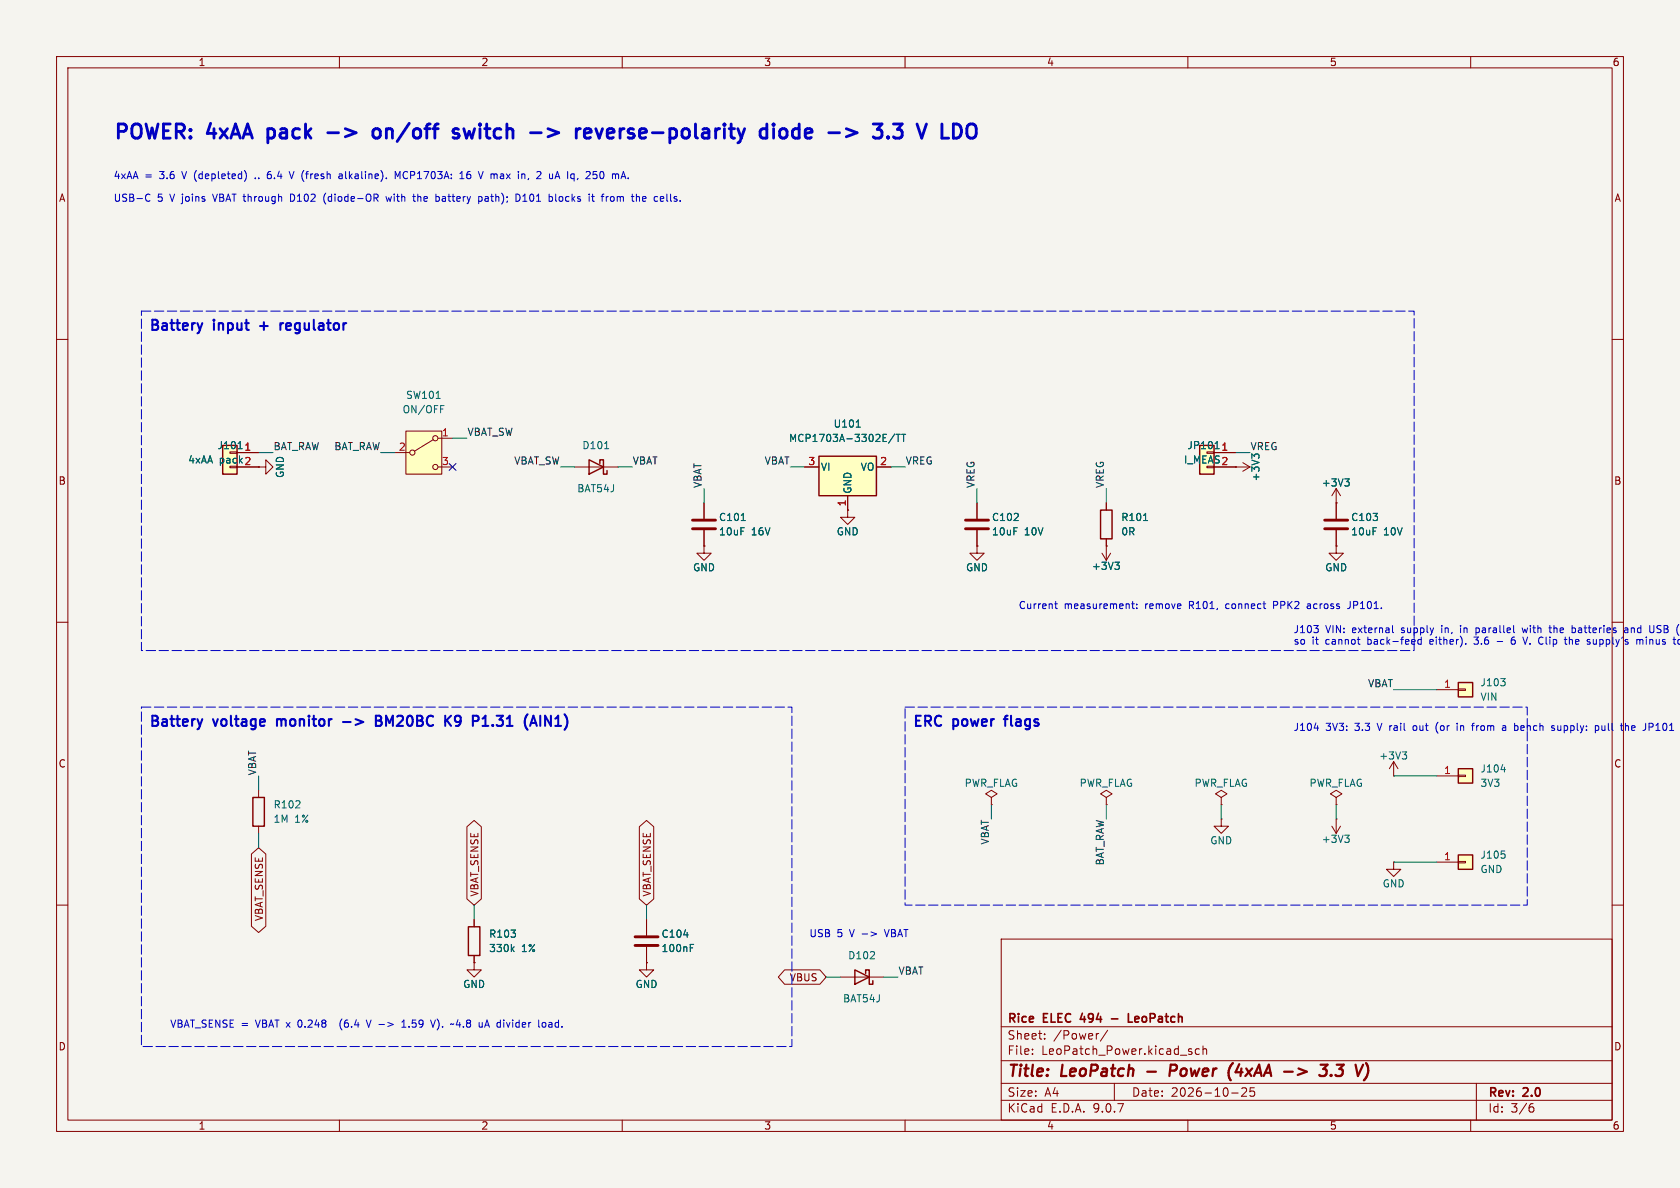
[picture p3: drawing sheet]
(kicad_sch
 (version 20250114)
 (generator "eeschema")
 (generator_version "9.0")
 (paper "A4")
 (title_block
  (title "LeoPatch - Power (4xAA -> 3.3 V)")
  (date "2026-10-25")
  (rev "2.0")
  (company "Rice ELEC 494 - LeoPatch"))
 (lib_symbols
  (symbol "Connector_Generic:Conn_01x02"
   (pin_names
    (offset 1.016) (hide yes)) (exclude_from_sim no) (in_bom yes) (on_board yes)
   (property "Reference" "J" (at 0 2.54 0) (effects (font (size 1.27 1.27))))
   (property "Value" "Conn_01x02" (at 0 -5.08 0) (effects (font (size 1.27 1.27))))
   (property "Footprint" "" (at 0 0 0) (effects (font (size 1.27 1.27)) (hide yes)))
   (property "Datasheet" "~" (at 0 0 0) (effects (font (size 1.27 1.27)) (hide yes)))
   (property "Description" "Generic connector, single row, 01x02, script generated (kicad-library-utils/schlib/autogen/connector/)" (at 0 0 0) (effects (font (size 1.27 1.27)) (hide yes)))
   (symbol "Conn_01x02_1_1"
    (rectangle (start -1.27 1.27) (end 1.27 -3.81) (stroke (width 0.254) (type default)) (fill (type background)))
    (rectangle (start -1.27 0.127) (end 0 -0.127) (stroke (width 0.1524) (type default)) (fill (type none)))
    (rectangle (start -1.27 -2.413) (end 0 -2.667) (stroke (width 0.1524) (type default)) (fill (type none)))
    (pin passive line (at -5.08 0 0) (length 3.81) (name "Pin_1" (effects (font (size 1.27 1.27)))) (number "1" (effects (font (size 1.27 1.27)))))
    (pin passive line (at -5.08 -2.54 0) (length 3.81) (name "Pin_2" (effects (font (size 1.27 1.27)))) (number "2" (effects (font (size 1.27 1.27))))))
   (embedded_fonts no))
  (symbol "power:GND"
   (power)
   (pin_numbers (hide yes))
   (pin_names
    (offset 0) (hide yes)) (exclude_from_sim no) (in_bom yes) (on_board yes)
   (property "Reference" "#PWR" (at 0 -6.35 0) (effects (font (size 1.27 1.27)) (hide yes)))
   (property "Value" "GND" (at 0 -3.81 0) (effects (font (size 1.27 1.27))))
   (property "Footprint" "" (at 0 0 0) (effects (font (size 1.27 1.27)) (hide yes)))
   (property "Datasheet" "" (at 0 0 0) (effects (font (size 1.27 1.27)) (hide yes)))
   (property "Description" "Power symbol creates a global label with name \"GND\" , ground" (at 0 0 0) (effects (font (size 1.27 1.27)) (hide yes)))
   (symbol "GND_0_1"
    (polyline (pts (xy 0 0) (xy 0 -1.27) (xy 1.27 -1.27) (xy 0 -2.54) (xy -1.27 -1.27) (xy 0 -1.27)) (stroke (width 0) (type default)) (fill (type none))))
   (symbol "GND_1_1"
    (pin power_in line (at 0 0 270) (length 0) (name "~" (effects (font (size 1.27 1.27)))) (number "1" (effects (font (size 1.27 1.27))))))
   (embedded_fonts no))
  (symbol "Switch:SW_SPDT"
   (pin_names
    (offset 0) (hide yes)) (exclude_from_sim no) (in_bom yes) (on_board yes)
   (property "Reference" "SW" (at 0 5.08 0) (effects (font (size 1.27 1.27))))
   (property "Value" "SW_SPDT" (at 0 -5.08 0) (effects (font (size 1.27 1.27))))
   (property "Footprint" "" (at 0 0 0) (effects (font (size 1.27 1.27)) (hide yes)))
   (property "Datasheet" "~" (at 0 -7.62 0) (effects (font (size 1.27 1.27)) (hide yes)))
   (property "Description" "Switch, single pole double throw" (at 0 0 0) (effects (font (size 1.27 1.27)) (hide yes)))
   (symbol "SW_SPDT_0_1"
    (circle (center -2.032 0) (radius 0.4572) (stroke (width 0) (type default)) (fill (type none)))
    (polyline (pts (xy -1.651 0.254) (xy 1.651 2.286)) (stroke (width 0) (type default)) (fill (type none)))
    (circle (center 2.032 2.54) (radius 0.4572) (stroke (width 0) (type default)) (fill (type none)))
    (circle (center 2.032 -2.54) (radius 0.4572) (stroke (width 0) (type default)) (fill (type none))))
   (symbol "SW_SPDT_1_1"
    (rectangle (start -3.175 3.81) (end 3.175 -3.81) (stroke (width 0) (type default)) (fill (type background)))
    (pin passive line (at -5.08 0 0) (length 2.54) (name "B" (effects (font (size 1.27 1.27)))) (number "2" (effects (font (size 1.27 1.27)))))
    (pin passive line (at 5.08 2.54 180) (length 2.54) (name "A" (effects (font (size 1.27 1.27)))) (number "1" (effects (font (size 1.27 1.27)))))
    (pin passive line (at 5.08 -2.54 180) (length 2.54) (name "C" (effects (font (size 1.27 1.27)))) (number "3" (effects (font (size 1.27 1.27))))))
   (embedded_fonts no))
  (symbol "Device:D_Schottky"
   (pin_numbers (hide yes))
   (pin_names
    (offset 1.016) (hide yes)) (exclude_from_sim no) (in_bom yes) (on_board yes)
   (property "Reference" "D" (at 0 2.54 0) (effects (font (size 1.27 1.27))))
   (property "Value" "D_Schottky" (at 0 -2.54 0) (effects (font (size 1.27 1.27))))
   (property "Footprint" "" (at 0 0 0) (effects (font (size 1.27 1.27)) (hide yes)))
   (property "Datasheet" "~" (at 0 0 0) (effects (font (size 1.27 1.27)) (hide yes)))
   (property "Description" "Schottky diode" (at 0 0 0) (effects (font (size 1.27 1.27)) (hide yes)))
   (symbol "D_Schottky_0_1"
    (polyline (pts (xy -1.905 0.635) (xy -1.905 1.27) (xy -1.27 1.27) (xy -1.27 -1.27) (xy -0.635 -1.27) (xy -0.635 -0.635)) (stroke (width 0.254) (type default)) (fill (type none)))
    (polyline (pts (xy 1.27 1.27) (xy 1.27 -1.27) (xy -1.27 0) (xy 1.27 1.27)) (stroke (width 0.254) (type default)) (fill (type none)))
    (polyline (pts (xy 1.27 0) (xy -1.27 0)) (stroke (width 0) (type default)) (fill (type none))))
   (symbol "D_Schottky_1_1"
    (pin passive line (at -3.81 0 0) (length 2.54) (name "K" (effects (font (size 1.27 1.27)))) (number "1" (effects (font (size 1.27 1.27)))))
    (pin passive line (at 3.81 0 180) (length 2.54) (name "A" (effects (font (size 1.27 1.27)))) (number "2" (effects (font (size 1.27 1.27))))))
   (embedded_fonts no))
  (symbol "Device:C"
   (pin_numbers (hide yes))
   (pin_names
    (offset 0.254)) (exclude_from_sim no) (in_bom yes) (on_board yes)
   (property "Reference" "C" (at 0.635 2.54 0) (effects (font (size 1.27 1.27)) (justify left)))
   (property "Value" "C" (at 0.635 -2.54 0) (effects (font (size 1.27 1.27)) (justify left)))
   (property "Footprint" "" (at 0.9652 -3.81 0) (effects (font (size 1.27 1.27)) (hide yes)))
   (property "Datasheet" "~" (at 0 0 0) (effects (font (size 1.27 1.27)) (hide yes)))
   (property "Description" "Unpolarized capacitor" (at 0 0 0) (effects (font (size 1.27 1.27)) (hide yes)))
   (symbol "C_0_1"
    (polyline (pts (xy -2.032 0.762) (xy 2.032 0.762)) (stroke (width 0.508) (type default)) (fill (type none)))
    (polyline (pts (xy -2.032 -0.762) (xy 2.032 -0.762)) (stroke (width 0.508) (type default)) (fill (type none))))
   (symbol "C_1_1"
    (pin passive line (at 0 3.81 270) (length 2.794) (name "~" (effects (font (size 1.27 1.27)))) (number "1" (effects (font (size 1.27 1.27)))))
    (pin passive line (at 0 -3.81 90) (length 2.794) (name "~" (effects (font (size 1.27 1.27)))) (number "2" (effects (font (size 1.27 1.27))))))
   (embedded_fonts no))
  (symbol "Regulator_Linear:MCP1703Ax-330xxTT"
   (pin_names
    (offset 0.254)) (exclude_from_sim no) (in_bom yes) (on_board yes)
   (property "Reference" "U" (at -3.81 3.175 0) (effects (font (size 1.27 1.27))))
   (property "Value" "MCP1703Ax-330xxTT" (at 0 3.175 0) (effects (font (size 1.27 1.27)) (justify left)))
   (property "Footprint" "Package_TO_SOT_SMD:SOT-23" (at 0 5.08 0) (effects (font (size 1.27 1.27)) (hide yes)))
   (property "Datasheet" "http://ww1.microchip.com/downloads/en/DeviceDoc/20005122B.pdf" (at 0 -1.27 0) (effects (font (size 1.27 1.27)) (hide yes)))
   (property "Description" "Low Quiescent Current LDO Regulator, 3.3V, 250mA, Vin<=16V, SOT-23" (at 0 0 0) (effects (font (size 1.27 1.27)) (hide yes)))
   (symbol "MCP1703Ax-330xxTT_0_1"
    (rectangle (start -5.08 -5.08) (end 5.08 1.905) (stroke (width 0.254) (type default)) (fill (type background))))
   (symbol "MCP1703Ax-330xxTT_1_1"
    (pin power_in line (at -7.62 0 0) (length 2.54) (name "VI" (effects (font (size 1.27 1.27)))) (number "3" (effects (font (size 1.27 1.27)))))
    (pin power_in line (at 0 -7.62 90) (length 2.54) (name "GND" (effects (font (size 1.27 1.27)))) (number "1" (effects (font (size 1.27 1.27)))))
    (pin power_out line (at 7.62 0 180) (length 2.54) (name "VO" (effects (font (size 1.27 1.27)))) (number "2" (effects (font (size 1.27 1.27))))))
   (embedded_fonts no))
  (symbol "Device:R"
   (pin_numbers (hide yes))
   (pin_names
    (offset 0)) (exclude_from_sim no) (in_bom yes) (on_board yes)
   (property "Reference" "R" (at 2.032 0 90) (effects (font (size 1.27 1.27))))
   (property "Value" "R" (at 0 0 90) (effects (font (size 1.27 1.27))))
   (property "Footprint" "" (at -1.778 0 90) (effects (font (size 1.27 1.27)) (hide yes)))
   (property "Datasheet" "~" (at 0 0 0) (effects (font (size 1.27 1.27)) (hide yes)))
   (property "Description" "Resistor" (at 0 0 0) (effects (font (size 1.27 1.27)) (hide yes)))
   (symbol "R_0_1"
    (rectangle (start -1.016 -2.54) (end 1.016 2.54) (stroke (width 0.254) (type default)) (fill (type none))))
   (symbol "R_1_1"
    (pin passive line (at 0 3.81 270) (length 1.27) (name "~" (effects (font (size 1.27 1.27)))) (number "1" (effects (font (size 1.27 1.27)))))
    (pin passive line (at 0 -3.81 90) (length 1.27) (name "~" (effects (font (size 1.27 1.27)))) (number "2" (effects (font (size 1.27 1.27))))))
   (embedded_fonts no))
  (symbol "power:+3V3"
   (power)
   (pin_numbers (hide yes))
   (pin_names
    (offset 0) (hide yes)) (exclude_from_sim no) (in_bom yes) (on_board yes)
   (property "Reference" "#PWR" (at 0 -3.81 0) (effects (font (size 1.27 1.27)) (hide yes)))
   (property "Value" "+3V3" (at 0 3.556 0) (effects (font (size 1.27 1.27))))
   (property "Footprint" "" (at 0 0 0) (effects (font (size 1.27 1.27)) (hide yes)))
   (property "Datasheet" "" (at 0 0 0) (effects (font (size 1.27 1.27)) (hide yes)))
   (property "Description" "Power symbol creates a global label with name \"+3V3\"" (at 0 0 0) (effects (font (size 1.27 1.27)) (hide yes)))
   (symbol "+3V3_0_1"
    (polyline (pts (xy -0.762 1.27) (xy 0 2.54)) (stroke (width 0) (type default)) (fill (type none)))
    (polyline (pts (xy 0 2.54) (xy 0.762 1.27)) (stroke (width 0) (type default)) (fill (type none)))
    (polyline (pts (xy 0 0) (xy 0 2.54)) (stroke (width 0) (type default)) (fill (type none))))
   (symbol "+3V3_1_1"
    (pin power_in line (at 0 0 90) (length 0) (name "~" (effects (font (size 1.27 1.27)))) (number "1" (effects (font (size 1.27 1.27))))))
   (embedded_fonts no))
  (symbol "power:PWR_FLAG"
   (power)
   (pin_numbers (hide yes))
   (pin_names
    (offset 0) (hide yes)) (exclude_from_sim no) (in_bom yes) (on_board yes)
   (property "Reference" "#FLG" (at 0 1.905 0) (effects (font (size 1.27 1.27)) (hide yes)))
   (property "Value" "PWR_FLAG" (at 0 3.81 0) (effects (font (size 1.27 1.27))))
   (property "Footprint" "" (at 0 0 0) (effects (font (size 1.27 1.27)) (hide yes)))
   (property "Datasheet" "~" (at 0 0 0) (effects (font (size 1.27 1.27)) (hide yes)))
   (property "Description" "Special symbol for telling ERC where power comes from" (at 0 0 0) (effects (font (size 1.27 1.27)) (hide yes)))
   (symbol "PWR_FLAG_0_0"
    (pin power_out line (at 0 0 90) (length 0) (name "~" (effects (font (size 1.27 1.27)))) (number "1" (effects (font (size 1.27 1.27))))))
   (symbol "PWR_FLAG_0_1"
    (polyline (pts (xy 0 0) (xy 0 1.27) (xy -1.016 1.905) (xy 0 2.54) (xy 1.016 1.905) (xy 0 1.27)) (stroke (width 0) (type default)) (fill (type none))))
   (embedded_fonts no))
  (symbol "Connector_Generic:Conn_01x01"
  (pin_names
   (offset 1.016) (hide yes))
  (exclude_from_sim no)
  (in_bom yes)
  (on_board yes)
  (property "Reference" "J" (at 0 2.54 0) (effects (font (size 1.27 1.27))))
  (property "Value" "Conn_01x01" (at 0 -2.54 0) (effects (font (size 1.27 1.27))))
  (property "Footprint" "" (at 0 0 0) (effects (font (size 1.27 1.27)) (hide yes)))
  (property "Datasheet" "~" (at 0 0 0) (effects (font (size 1.27 1.27)) (hide yes)))
  (property "Description" "Generic connector, single row, 01x01, script generated (kicad-library-utils/schlib/autogen/connector/)" (at 0 0 0) (effects (font (size 1.27 1.27)) (hide yes)))
  (symbol "Conn_01x01_1_1"
   (rectangle (start -1.27 1.27) (end 1.27 -1.27) (stroke (width 0.254) (type default)) (fill (type background)))
   (rectangle (start -1.27 0.127) (end 0 -0.127) (stroke (width 0.1524) (type default)) (fill (type none)))
   (pin passive line (at -5.08 0 0) (length 3.81) (name "Pin_1" (effects (font (size 1.27 1.27)))) (number "1" (effects (font (size 1.27 1.27))))))
  (embedded_fonts no)))
 (text "POWER: 4xAA pack -> on/off switch -> reverse-polarity diode -> 3.3 V LDO"
  (exclude_from_sim no)
  (at 20 25 0)
  (effects (font (size 2.5 2.5)
    (bold yes)) (justify left bottom)))
 (text "4xAA = 3.6 V (depleted) .. 6.4 V (fresh alkaline). MCP1703A: 16 V max in, 2 uA Iq, 250 mA."
  (exclude_from_sim no)
  (at 20 32 0)
  (effects (font (size 1.27 1.27)) (justify left bottom)))
 (rectangle
  (start 25 55)
  (end 250 115)
  (stroke (width 0) (type dash))
  (fill (type none)))
 (text "Battery input + regulator"
  (exclude_from_sim no)
  (at 26.27 58.81 0)
  (effects (font (size 1.8 1.8)
    (bold yes)) (justify left bottom)))
 (symbol
  (lib_id "Connector_Generic:Conn_01x02")
  (at 40.64 80.01 0)
  (mirror y)
  (unit 1)
  (exclude_from_sim no)
  (in_bom yes)
  (on_board yes)
  (dnp no)
  (fields_autoplaced yes)
  (property "Reference" "J101" (at 43.18 78.74 0) (effects (font (size 1.27 1.27)) (justify left)))
  (property "Value" "4xAA pack" (at 43.18 81.28 0) (effects (font (size 1.27 1.27)) (justify left)))
  (property "Footprint" "Connector_JST:JST_PH_B2B-PH-K_1x02_P2.00mm_Vertical" (at 40.64 80.01 0) (effects (font (size 1.27 1.27)) (hide yes)))
  (property "Datasheet" "~" (at 40.64 80.01 0) (effects (font (size 1.27 1.27)) (hide yes)))
  (property "Description" "Generic connector, single row, 01x02, script generated (kicad-library-utils/schlib/autogen/connector/)" (at 40.64 80.01 0) (effects (font (size 1.27 1.27)) (hide yes)))
  (property "MPN" "JST B2B-PH-K-S (mates with PHR-2 on battery holder leads)" (at 40.64 80.01 0) (effects (font (size 1.27 1.27)) (hide yes)))
  (pin "1")
  (pin "2"))
 (wire
  (pts (xy 45.72 80.01) (xy 48.26 80.01))
  (stroke (width 0) (type default)))
 (label "BAT_RAW"
  (at 48.26 80.01 0)
  (effects (font (size 1.27 1.27)) (justify left bottom)))
 (symbol
  (lib_id "power:GND")
  (at 45.72 82.55 90)
  (unit 1)
  (exclude_from_sim no)
  (in_bom no)
  (on_board no)
  (dnp no)
  (fields_autoplaced yes)
  (property "Reference" "#PWR101" (at 45.72 74.93 0) (effects (font (size 1.27 1.27)) (hide yes)))
  (property "Value" "GND" (at 49.53 82.55 0) (effects (font (size 1.27 1.27))))
  (property "Footprint" "" (at 45.72 82.55 0) (effects (font (size 1.27 1.27)) (hide yes)))
  (property "Datasheet" "" (at 45.72 82.55 0) (effects (font (size 1.27 1.27)) (hide yes)))
  (property "Description" "Power symbol creates a global label with name \"GND\" , ground" (at 45.72 82.55 0) (effects (font (size 1.27 1.27)) (hide yes)))
  (pin "1"))
 (symbol
  (lib_id "Switch:SW_SPDT")
  (at 74.93 80.01 0)
  (unit 1)
  (exclude_from_sim no)
  (in_bom yes)
  (on_board yes)
  (dnp no)
  (fields_autoplaced yes)
  (property "Reference" "SW101" (at 74.93 69.85 0) (effects (font (size 1.27 1.27))))
  (property "Value" "ON/OFF" (at 74.93 72.39 0) (effects (font (size 1.27 1.27))))
  (property "Footprint" "Button_Switch_SMD:SW_SPDT_PCM12" (at 74.93 80.01 0) (effects (font (size 1.27 1.27)) (hide yes)))
  (property "Datasheet" "~" (at 74.93 80.01 0) (effects (font (size 1.27 1.27)) (hide yes)))
  (property "Description" "Switch, single pole double throw" (at 74.93 80.01 0) (effects (font (size 1.27 1.27)) (hide yes)))
  (property "MPN" "C&K PCM12SMTR" (at 74.93 80.01 0) (effects (font (size 1.27 1.27)) (hide yes)))
  (pin "2")
  (pin "1")
  (pin "3"))
 (wire
  (pts (xy 69.85 80.01) (xy 67.31 80.01))
  (stroke (width 0) (type default)))
 (label "BAT_RAW"
  (at 67.31 80.01 180)
  (effects (font (size 1.27 1.27)) (justify right bottom)))
 (wire
  (pts (xy 80.01 77.47) (xy 82.55 77.47))
  (stroke (width 0) (type default)))
 (label "VBAT_SW"
  (at 82.55 77.47 0)
  (effects (font (size 1.27 1.27)) (justify left bottom)))
 (no_connect
  (at 80.01 82.55))
 (symbol
  (lib_id "Device:D_Schottky")
  (at 105.41 82.55 180)
  (unit 1)
  (exclude_from_sim no)
  (in_bom yes)
  (on_board yes)
  (dnp no)
  (fields_autoplaced yes)
  (property "Reference" "D101" (at 105.41 78.74 0) (effects (font (size 1.27 1.27))))
  (property "Value" "BAT54J" (at 105.41 86.36 0) (effects (font (size 1.27 1.27))))
  (property "Footprint" "Diode_SMD:D_SOD-323" (at 105.41 82.55 0) (effects (font (size 1.27 1.27)) (hide yes)))
  (property "Datasheet" "~" (at 105.41 82.55 0) (effects (font (size 1.27 1.27)) (hide yes)))
  (property "Description" "Schottky diode" (at 105.41 82.55 0) (effects (font (size 1.27 1.27)) (hide yes)))
  (property "MPN" "Nexperia BAT54J (reverse-polarity protection)" (at 105.41 82.55 0) (effects (font (size 1.27 1.27)) (hide yes)))
  (pin "1")
  (pin "2"))
 (wire
  (pts (xy 109.22 82.55) (xy 111.76 82.55))
  (stroke (width 0) (type default)))
 (label "VBAT"
  (at 111.76 82.55 0)
  (effects (font (size 1.27 1.27)) (justify left bottom)))
 (wire
  (pts (xy 101.6 82.55) (xy 99.06 82.55))
  (stroke (width 0) (type default)))
 (label "VBAT_SW"
  (at 99.06 82.55 180)
  (effects (font (size 1.27 1.27)) (justify right bottom)))
 (symbol
  (lib_id "Device:C")
  (at 124.46 92.71 0)
  (unit 1)
  (exclude_from_sim no)
  (in_bom yes)
  (on_board yes)
  (dnp no)
  (fields_autoplaced yes)
  (property "Reference" "C101" (at 127 91.44 0) (effects (font (size 1.27 1.27)) (justify left)))
  (property "Value" "10uF 16V" (at 127 93.98 0) (effects (font (size 1.27 1.27)) (justify left)))
  (property "Footprint" "Capacitor_SMD:C_0805_2012Metric" (at 124.46 92.71 0) (effects (font (size 1.27 1.27)) (hide yes)))
  (property "Datasheet" "~" (at 124.46 92.71 0) (effects (font (size 1.27 1.27)) (hide yes)))
  (property "Description" "Unpolarized capacitor" (at 124.46 92.71 0) (effects (font (size 1.27 1.27)) (hide yes)))
  (pin "1")
  (pin "2"))
 (wire
  (pts (xy 124.46 88.9) (xy 124.46 86.36))
  (stroke (width 0) (type default)))
 (label "VBAT"
  (at 124.46 86.36 90)
  (effects (font (size 1.27 1.27)) (justify left bottom)))
 (symbol
  (lib_id "power:GND")
  (at 124.46 96.52 0)
  (unit 1)
  (exclude_from_sim no)
  (in_bom no)
  (on_board no)
  (dnp no)
  (fields_autoplaced yes)
  (property "Reference" "#PWR102" (at 124.46 88.9 0) (effects (font (size 1.27 1.27)) (hide yes)))
  (property "Value" "GND" (at 124.46 100.33 0) (effects (font (size 1.27 1.27))))
  (property "Footprint" "" (at 124.46 96.52 0) (effects (font (size 1.27 1.27)) (hide yes)))
  (property "Datasheet" "" (at 124.46 96.52 0) (effects (font (size 1.27 1.27)) (hide yes)))
  (property "Description" "Power symbol creates a global label with name \"GND\" , ground" (at 124.46 96.52 0) (effects (font (size 1.27 1.27)) (hide yes)))
  (pin "1"))
 (symbol
  (lib_id "Regulator_Linear:MCP1703Ax-330xxTT")
  (at 149.86 82.55 0)
  (unit 1)
  (exclude_from_sim no)
  (in_bom yes)
  (on_board yes)
  (dnp no)
  (fields_autoplaced yes)
  (property "Reference" "U101" (at 149.86 74.93 0) (effects (font (size 1.27 1.27))))
  (property "Value" "MCP1703A-3302E/TT" (at 149.86 77.47 0) (effects (font (size 1.27 1.27))))
  (property "Footprint" "Package_TO_SOT_SMD:SOT-23" (at 149.86 82.55 0) (effects (font (size 1.27 1.27)) (hide yes)))
  (property "Datasheet" "http://ww1.microchip.com/downloads/en/DeviceDoc/20005122B.pdf" (at 149.86 82.55 0) (effects (font (size 1.27 1.27)) (hide yes)))
  (property "Description" "Low Quiescent Current LDO Regulator, 3.3V, 250mA, Vin<=16V, SOT-23" (at 149.86 82.55 0) (effects (font (size 1.27 1.27)) (hide yes)))
  (pin "3")
  (pin "1")
  (pin "2"))
 (wire
  (pts (xy 142.24 82.55) (xy 139.7 82.55))
  (stroke (width 0) (type default)))
 (label "VBAT"
  (at 139.7 82.55 180)
  (effects (font (size 1.27 1.27)) (justify right bottom)))
 (symbol
  (lib_id "power:GND")
  (at 149.86 90.17 0)
  (unit 1)
  (exclude_from_sim no)
  (in_bom no)
  (on_board no)
  (dnp no)
  (fields_autoplaced yes)
  (property "Reference" "#PWR103" (at 149.86 82.55 0) (effects (font (size 1.27 1.27)) (hide yes)))
  (property "Value" "GND" (at 149.86 93.98 0) (effects (font (size 1.27 1.27))))
  (property "Footprint" "" (at 149.86 90.17 0) (effects (font (size 1.27 1.27)) (hide yes)))
  (property "Datasheet" "" (at 149.86 90.17 0) (effects (font (size 1.27 1.27)) (hide yes)))
  (property "Description" "Power symbol creates a global label with name \"GND\" , ground" (at 149.86 90.17 0) (effects (font (size 1.27 1.27)) (hide yes)))
  (pin "1"))
 (wire
  (pts (xy 157.48 82.55) (xy 160.02 82.55))
  (stroke (width 0) (type default)))
 (label "VREG"
  (at 160.02 82.55 0)
  (effects (font (size 1.27 1.27)) (justify left bottom)))
 (symbol
  (lib_id "Device:C")
  (at 172.72 92.71 0)
  (unit 1)
  (exclude_from_sim no)
  (in_bom yes)
  (on_board yes)
  (dnp no)
  (fields_autoplaced yes)
  (property "Reference" "C102" (at 175.26 91.44 0) (effects (font (size 1.27 1.27)) (justify left)))
  (property "Value" "10uF 10V" (at 175.26 93.98 0) (effects (font (size 1.27 1.27)) (justify left)))
  (property "Footprint" "Capacitor_SMD:C_0805_2012Metric" (at 172.72 92.71 0) (effects (font (size 1.27 1.27)) (hide yes)))
  (property "Datasheet" "~" (at 172.72 92.71 0) (effects (font (size 1.27 1.27)) (hide yes)))
  (property "Description" "Unpolarized capacitor" (at 172.72 92.71 0) (effects (font (size 1.27 1.27)) (hide yes)))
  (pin "1")
  (pin "2"))
 (wire
  (pts (xy 172.72 88.9) (xy 172.72 86.36))
  (stroke (width 0) (type default)))
 (label "VREG"
  (at 172.72 86.36 90)
  (effects (font (size 1.27 1.27)) (justify left bottom)))
 (symbol
  (lib_id "power:GND")
  (at 172.72 96.52 0)
  (unit 1)
  (exclude_from_sim no)
  (in_bom no)
  (on_board no)
  (dnp no)
  (fields_autoplaced yes)
  (property "Reference" "#PWR104" (at 172.72 88.9 0) (effects (font (size 1.27 1.27)) (hide yes)))
  (property "Value" "GND" (at 172.72 100.33 0) (effects (font (size 1.27 1.27))))
  (property "Footprint" "" (at 172.72 96.52 0) (effects (font (size 1.27 1.27)) (hide yes)))
  (property "Datasheet" "" (at 172.72 96.52 0) (effects (font (size 1.27 1.27)) (hide yes)))
  (property "Description" "Power symbol creates a global label with name \"GND\" , ground" (at 172.72 96.52 0) (effects (font (size 1.27 1.27)) (hide yes)))
  (pin "1"))
 (symbol
  (lib_id "Device:R")
  (at 195.58 92.71 0)
  (unit 1)
  (exclude_from_sim no)
  (in_bom yes)
  (on_board yes)
  (dnp no)
  (fields_autoplaced yes)
  (property "Reference" "R101" (at 198.12 91.44 0) (effects (font (size 1.27 1.27)) (justify left)))
  (property "Value" "0R" (at 198.12 93.98 0) (effects (font (size 1.27 1.27)) (justify left)))
  (property "Footprint" "Resistor_SMD:R_0603_1608Metric" (at 195.58 92.71 0) (effects (font (size 1.27 1.27)) (hide yes)))
  (property "Datasheet" "~" (at 195.58 92.71 0) (effects (font (size 1.27 1.27)) (hide yes)))
  (property "Description" "Resistor" (at 195.58 92.71 0) (effects (font (size 1.27 1.27)) (hide yes)))
  (property "Note" "Remove to measure current through JP101 (Nordic PPK2 in ammeter mode)" (at 195.58 92.71 0) (effects (font (size 1.27 1.27)) (hide yes)))
  (pin "1")
  (pin "2"))
 (wire
  (pts (xy 195.58 88.9) (xy 195.58 86.36))
  (stroke (width 0) (type default)))
 (label "VREG"
  (at 195.58 86.36 90)
  (effects (font (size 1.27 1.27)) (justify left bottom)))
 (symbol
  (lib_id "power:+3V3")
  (at 195.58 96.52 180)
  (unit 1)
  (exclude_from_sim no)
  (in_bom no)
  (on_board no)
  (dnp no)
  (fields_autoplaced yes)
  (property "Reference" "#PWR105" (at 195.58 88.9 0) (effects (font (size 1.27 1.27)) (hide yes)))
  (property "Value" "+3V3" (at 195.58 100.076 0) (effects (font (size 1.27 1.27))))
  (property "Footprint" "" (at 195.58 96.52 0) (effects (font (size 1.27 1.27)) (hide yes)))
  (property "Datasheet" "" (at 195.58 96.52 0) (effects (font (size 1.27 1.27)) (hide yes)))
  (property "Description" "Power symbol creates a global label with name \"+3V3\"" (at 195.58 96.52 0) (effects (font (size 1.27 1.27)) (hide yes)))
  (pin "1"))
 (symbol
  (lib_id "Connector_Generic:Conn_01x02")
  (at 213.36 80.01 0)
  (mirror y)
  (unit 1)
  (exclude_from_sim no)
  (in_bom yes)
  (on_board yes)
  (dnp no)
  (fields_autoplaced yes)
  (property "Reference" "JP101" (at 215.9 78.74 0) (effects (font (size 1.27 1.27)) (justify left)))
  (property "Value" "I_MEAS" (at 215.9 81.28 0) (effects (font (size 1.27 1.27)) (justify left)))
  (property "Footprint" "Connector_PinHeader_2.54mm:PinHeader_1x02_P2.54mm_Vertical" (at 213.36 80.01 0) (effects (font (size 1.27 1.27)) (hide yes)))
  (property "Datasheet" "~" (at 213.36 80.01 0) (effects (font (size 1.27 1.27)) (hide yes)))
  (property "Description" "Generic connector, single row, 01x02, script generated (kicad-library-utils/schlib/autogen/connector/)" (at 213.36 80.01 0) (effects (font (size 1.27 1.27)) (hide yes)))
  (pin "1")
  (pin "2"))
 (wire
  (pts (xy 218.44 80.01) (xy 220.98 80.01))
  (stroke (width 0) (type default)))
 (label "VREG"
  (at 220.98 80.01 0)
  (effects (font (size 1.27 1.27)) (justify left bottom)))
 (symbol
  (lib_id "power:+3V3")
  (at 218.44 82.55 270)
  (unit 1)
  (exclude_from_sim no)
  (in_bom no)
  (on_board no)
  (dnp no)
  (fields_autoplaced yes)
  (property "Reference" "#PWR106" (at 218.44 74.93 0) (effects (font (size 1.27 1.27)) (hide yes)))
  (property "Value" "+3V3" (at 221.996 82.55 0) (effects (font (size 1.27 1.27))))
  (property "Footprint" "" (at 218.44 82.55 0) (effects (font (size 1.27 1.27)) (hide yes)))
  (property "Datasheet" "" (at 218.44 82.55 0) (effects (font (size 1.27 1.27)) (hide yes)))
  (property "Description" "Power symbol creates a global label with name \"+3V3\"" (at 218.44 82.55 0) (effects (font (size 1.27 1.27)) (hide yes)))
  (pin "1"))
 (symbol
  (lib_id "Device:C")
  (at 236.22 92.71 0)
  (unit 1)
  (exclude_from_sim no)
  (in_bom yes)
  (on_board yes)
  (dnp no)
  (fields_autoplaced yes)
  (property "Reference" "C103" (at 238.76 91.44 0) (effects (font (size 1.27 1.27)) (justify left)))
  (property "Value" "10uF 10V" (at 238.76 93.98 0) (effects (font (size 1.27 1.27)) (justify left)))
  (property "Footprint" "Capacitor_SMD:C_0805_2012Metric" (at 236.22 92.71 0) (effects (font (size 1.27 1.27)) (hide yes)))
  (property "Datasheet" "~" (at 236.22 92.71 0) (effects (font (size 1.27 1.27)) (hide yes)))
  (property "Description" "Unpolarized capacitor" (at 236.22 92.71 0) (effects (font (size 1.27 1.27)) (hide yes)))
  (pin "1")
  (pin "2"))
 (symbol
  (lib_id "power:+3V3")
  (at 236.22 88.9 0)
  (unit 1)
  (exclude_from_sim no)
  (in_bom no)
  (on_board no)
  (dnp no)
  (fields_autoplaced yes)
  (property "Reference" "#PWR107" (at 236.22 81.28 0) (effects (font (size 1.27 1.27)) (hide yes)))
  (property "Value" "+3V3" (at 236.22 85.344 0) (effects (font (size 1.27 1.27))))
  (property "Footprint" "" (at 236.22 88.9 0) (effects (font (size 1.27 1.27)) (hide yes)))
  (property "Datasheet" "" (at 236.22 88.9 0) (effects (font (size 1.27 1.27)) (hide yes)))
  (property "Description" "Power symbol creates a global label with name \"+3V3\"" (at 236.22 88.9 0) (effects (font (size 1.27 1.27)) (hide yes)))
  (pin "1"))
 (symbol
  (lib_id "power:GND")
  (at 236.22 96.52 0)
  (unit 1)
  (exclude_from_sim no)
  (in_bom no)
  (on_board no)
  (dnp no)
  (fields_autoplaced yes)
  (property "Reference" "#PWR108" (at 236.22 88.9 0) (effects (font (size 1.27 1.27)) (hide yes)))
  (property "Value" "GND" (at 236.22 100.33 0) (effects (font (size 1.27 1.27))))
  (property "Footprint" "" (at 236.22 96.52 0) (effects (font (size 1.27 1.27)) (hide yes)))
  (property "Datasheet" "" (at 236.22 96.52 0) (effects (font (size 1.27 1.27)) (hide yes)))
  (property "Description" "Power symbol creates a global label with name \"GND\" , ground" (at 236.22 96.52 0) (effects (font (size 1.27 1.27)) (hide yes)))
  (pin "1"))
 (text "Current measurement: remove R101, connect PPK2 across JP101."
  (exclude_from_sim no)
  (at 180 108 0)
  (effects (font (size 1.27 1.27)) (justify left bottom)))
 (rectangle
  (start 25 125)
  (end 140 185)
  (stroke (width 0) (type dash))
  (fill (type none)))
 (text "Battery voltage monitor -> BM20BC K9 P1.31 (AIN1)"
  (exclude_from_sim no)
  (at 26.27 128.81 0)
  (effects (font (size 1.8 1.8)
    (bold yes)) (justify left bottom)))
 (symbol
  (lib_id "Device:R")
  (at 45.72 143.51 0)
  (unit 1)
  (exclude_from_sim no)
  (in_bom yes)
  (on_board yes)
  (dnp no)
  (fields_autoplaced yes)
  (property "Reference" "R102" (at 48.26 142.24 0) (effects (font (size 1.27 1.27)) (justify left)))
  (property "Value" "1M 1%" (at 48.26 144.78 0) (effects (font (size 1.27 1.27)) (justify left)))
  (property "Footprint" "Resistor_SMD:R_0603_1608Metric" (at 45.72 143.51 0) (effects (font (size 1.27 1.27)) (hide yes)))
  (property "Datasheet" "~" (at 45.72 143.51 0) (effects (font (size 1.27 1.27)) (hide yes)))
  (property "Description" "Resistor" (at 45.72 143.51 0) (effects (font (size 1.27 1.27)) (hide yes)))
  (pin "1")
  (pin "2"))
 (wire
  (pts (xy 45.72 139.7) (xy 45.72 137.16))
  (stroke (width 0) (type default)))
 (label "VBAT"
  (at 45.72 137.16 90)
  (effects (font (size 1.27 1.27)) (justify left bottom)))
 (wire
  (pts (xy 45.72 147.32) (xy 45.72 149.86))
  (stroke (width 0) (type default)))
 (global_label "VBAT_SENSE"
  (shape bidirectional)
  (at 45.72 149.86 270)
  (fields_autoplaced yes)
  (effects (font (size 1.27 1.27)) (justify right))
  (property "Intersheetrefs" "${INTERSHEET_REFS}" (at 45.72 149.86 0) (effects (font (size 1.27 1.27)) (justify right) (hide yes))))
 (symbol
  (lib_id "Device:R")
  (at 83.82 166.37 0)
  (unit 1)
  (exclude_from_sim no)
  (in_bom yes)
  (on_board yes)
  (dnp no)
  (fields_autoplaced yes)
  (property "Reference" "R103" (at 86.36 165.1 0) (effects (font (size 1.27 1.27)) (justify left)))
  (property "Value" "330k 1%" (at 86.36 167.64 0) (effects (font (size 1.27 1.27)) (justify left)))
  (property "Footprint" "Resistor_SMD:R_0603_1608Metric" (at 83.82 166.37 0) (effects (font (size 1.27 1.27)) (hide yes)))
  (property "Datasheet" "~" (at 83.82 166.37 0) (effects (font (size 1.27 1.27)) (hide yes)))
  (property "Description" "Resistor" (at 83.82 166.37 0) (effects (font (size 1.27 1.27)) (hide yes)))
  (pin "1")
  (pin "2"))
 (wire
  (pts (xy 83.82 162.56) (xy 83.82 160.02))
  (stroke (width 0) (type default)))
 (global_label "VBAT_SENSE"
  (shape bidirectional)
  (at 83.82 160.02 90)
  (fields_autoplaced yes)
  (effects (font (size 1.27 1.27)) (justify left))
  (property "Intersheetrefs" "${INTERSHEET_REFS}" (at 83.82 160.02 0) (effects (font (size 1.27 1.27)) (justify left) (hide yes))))
 (symbol
  (lib_id "power:GND")
  (at 83.82 170.18 0)
  (unit 1)
  (exclude_from_sim no)
  (in_bom no)
  (on_board no)
  (dnp no)
  (fields_autoplaced yes)
  (property "Reference" "#PWR109" (at 83.82 162.56 0) (effects (font (size 1.27 1.27)) (hide yes)))
  (property "Value" "GND" (at 83.82 173.99 0) (effects (font (size 1.27 1.27))))
  (property "Footprint" "" (at 83.82 170.18 0) (effects (font (size 1.27 1.27)) (hide yes)))
  (property "Datasheet" "" (at 83.82 170.18 0) (effects (font (size 1.27 1.27)) (hide yes)))
  (property "Description" "Power symbol creates a global label with name \"GND\" , ground" (at 83.82 170.18 0) (effects (font (size 1.27 1.27)) (hide yes)))
  (pin "1"))
 (symbol
  (lib_id "Device:C")
  (at 114.3 166.37 0)
  (unit 1)
  (exclude_from_sim no)
  (in_bom yes)
  (on_board yes)
  (dnp no)
  (fields_autoplaced yes)
  (property "Reference" "C104" (at 116.84 165.1 0) (effects (font (size 1.27 1.27)) (justify left)))
  (property "Value" "100nF" (at 116.84 167.64 0) (effects (font (size 1.27 1.27)) (justify left)))
  (property "Footprint" "Capacitor_SMD:C_0603_1608Metric" (at 114.3 166.37 0) (effects (font (size 1.27 1.27)) (hide yes)))
  (property "Datasheet" "~" (at 114.3 166.37 0) (effects (font (size 1.27 1.27)) (hide yes)))
  (property "Description" "Unpolarized capacitor" (at 114.3 166.37 0) (effects (font (size 1.27 1.27)) (hide yes)))
  (pin "1")
  (pin "2"))
 (wire
  (pts (xy 114.3 162.56) (xy 114.3 160.02))
  (stroke (width 0) (type default)))
 (global_label "VBAT_SENSE"
  (shape bidirectional)
  (at 114.3 160.02 90)
  (fields_autoplaced yes)
  (effects (font (size 1.27 1.27)) (justify left))
  (property "Intersheetrefs" "${INTERSHEET_REFS}" (at 114.3 160.02 0) (effects (font (size 1.27 1.27)) (justify left) (hide yes))))
 (symbol
  (lib_id "power:GND")
  (at 114.3 170.18 0)
  (unit 1)
  (exclude_from_sim no)
  (in_bom no)
  (on_board no)
  (dnp no)
  (fields_autoplaced yes)
  (property "Reference" "#PWR110" (at 114.3 162.56 0) (effects (font (size 1.27 1.27)) (hide yes)))
  (property "Value" "GND" (at 114.3 173.99 0) (effects (font (size 1.27 1.27))))
  (property "Footprint" "" (at 114.3 170.18 0) (effects (font (size 1.27 1.27)) (hide yes)))
  (property "Datasheet" "" (at 114.3 170.18 0) (effects (font (size 1.27 1.27)) (hide yes)))
  (property "Description" "Power symbol creates a global label with name \"GND\" , ground" (at 114.3 170.18 0) (effects (font (size 1.27 1.27)) (hide yes)))
  (pin "1"))
 (text "VBAT_SENSE = VBAT x 0.248  (6.4 V -> 1.59 V). ~4.8 uA divider load."
  (exclude_from_sim no)
  (at 30 182 0)
  (effects (font (size 1.27 1.27)) (justify left bottom)))
 (rectangle
  (start 160 125)
  (end 270 160)
  (stroke (width 0) (type dash))
  (fill (type none)))
 (text "ERC power flags"
  (exclude_from_sim no)
  (at 161.27 128.81 0)
  (effects (font (size 1.8 1.8)
    (bold yes)) (justify left bottom)))
 (symbol
  (lib_id "power:PWR_FLAG")
  (at 175.26 142.24 0)
  (unit 1)
  (exclude_from_sim no)
  (in_bom no)
  (on_board no)
  (dnp no)
  (fields_autoplaced yes)
  (property "Reference" "#FLG111" (at 175.26 134.62 0) (effects (font (size 1.27 1.27)) (hide yes)))
  (property "Value" "PWR_FLAG" (at 175.26 138.43 0) (effects (font (size 1.27 1.27))))
  (property "Footprint" "" (at 175.26 142.24 0) (effects (font (size 1.27 1.27)) (hide yes)))
  (property "Datasheet" "~" (at 175.26 142.24 0) (effects (font (size 1.27 1.27)) (hide yes)))
  (property "Description" "Special symbol for telling ERC where power comes from" (at 175.26 142.24 0) (effects (font (size 1.27 1.27)) (hide yes)))
  (pin "1"))
 (wire
  (pts (xy 175.26 142.24) (xy 175.26 144.78))
  (stroke (width 0) (type default)))
 (label "VBAT"
  (at 175.26 144.78 270)
  (effects (font (size 1.27 1.27)) (justify right bottom)))
 (symbol
  (lib_id "power:PWR_FLAG")
  (at 195.58 142.24 0)
  (unit 1)
  (exclude_from_sim no)
  (in_bom no)
  (on_board no)
  (dnp no)
  (fields_autoplaced yes)
  (property "Reference" "#FLG112" (at 195.58 134.62 0) (effects (font (size 1.27 1.27)) (hide yes)))
  (property "Value" "PWR_FLAG" (at 195.58 138.43 0) (effects (font (size 1.27 1.27))))
  (property "Footprint" "" (at 195.58 142.24 0) (effects (font (size 1.27 1.27)) (hide yes)))
  (property "Datasheet" "~" (at 195.58 142.24 0) (effects (font (size 1.27 1.27)) (hide yes)))
  (property "Description" "Special symbol for telling ERC where power comes from" (at 195.58 142.24 0) (effects (font (size 1.27 1.27)) (hide yes)))
  (pin "1"))
 (wire
  (pts (xy 195.58 142.24) (xy 195.58 144.78))
  (stroke (width 0) (type default)))
 (label "BAT_RAW"
  (at 195.58 144.78 270)
  (effects (font (size 1.27 1.27)) (justify right bottom)))
 (symbol
  (lib_id "power:PWR_FLAG")
  (at 215.9 142.24 0)
  (unit 1)
  (exclude_from_sim no)
  (in_bom no)
  (on_board no)
  (dnp no)
  (fields_autoplaced yes)
  (property "Reference" "#FLG113" (at 215.9 134.62 0) (effects (font (size 1.27 1.27)) (hide yes)))
  (property "Value" "PWR_FLAG" (at 215.9 138.43 0) (effects (font (size 1.27 1.27))))
  (property "Footprint" "" (at 215.9 142.24 0) (effects (font (size 1.27 1.27)) (hide yes)))
  (property "Datasheet" "~" (at 215.9 142.24 0) (effects (font (size 1.27 1.27)) (hide yes)))
  (property "Description" "Special symbol for telling ERC where power comes from" (at 215.9 142.24 0) (effects (font (size 1.27 1.27)) (hide yes)))
  (pin "1"))
 (wire
  (pts (xy 215.9 142.24) (xy 215.9 144.78))
  (stroke (width 0) (type default)))
 (symbol
  (lib_id "power:GND")
  (at 215.9 144.78 0)
  (unit 1)
  (exclude_from_sim no)
  (in_bom no)
  (on_board no)
  (dnp no)
  (fields_autoplaced yes)
  (property "Reference" "#PWR114" (at 215.9 137.16 0) (effects (font (size 1.27 1.27)) (hide yes)))
  (property "Value" "GND" (at 215.9 148.59 0) (effects (font (size 1.27 1.27))))
  (property "Footprint" "" (at 215.9 144.78 0) (effects (font (size 1.27 1.27)) (hide yes)))
  (property "Datasheet" "" (at 215.9 144.78 0) (effects (font (size 1.27 1.27)) (hide yes)))
  (property "Description" "Power symbol creates a global label with name \"GND\" , ground" (at 215.9 144.78 0) (effects (font (size 1.27 1.27)) (hide yes)))
  (pin "1"))
 (symbol
  (lib_id "power:PWR_FLAG")
  (at 236.22 142.24 0)
  (unit 1)
  (exclude_from_sim no)
  (in_bom no)
  (on_board no)
  (dnp no)
  (fields_autoplaced yes)
  (property "Reference" "#FLG115" (at 236.22 134.62 0) (effects (font (size 1.27 1.27)) (hide yes)))
  (property "Value" "PWR_FLAG" (at 236.22 138.43 0) (effects (font (size 1.27 1.27))))
  (property "Footprint" "" (at 236.22 142.24 0) (effects (font (size 1.27 1.27)) (hide yes)))
  (property "Datasheet" "~" (at 236.22 142.24 0) (effects (font (size 1.27 1.27)) (hide yes)))
  (property "Description" "Special symbol for telling ERC where power comes from" (at 236.22 142.24 0) (effects (font (size 1.27 1.27)) (hide yes)))
  (pin "1"))
 (wire
  (pts (xy 236.22 142.24) (xy 236.22 144.78))
  (stroke (width 0) (type default)))
 (symbol
  (lib_id "power:+3V3")
  (at 236.22 144.78 180)
  (unit 1)
  (exclude_from_sim no)
  (in_bom no)
  (on_board no)
  (dnp no)
  (fields_autoplaced yes)
  (property "Reference" "#PWR116" (at 236.22 137.16 0) (effects (font (size 1.27 1.27)) (hide yes)))
  (property "Value" "+3V3" (at 236.22 148.336 0) (effects (font (size 1.27 1.27))))
  (property "Footprint" "" (at 236.22 144.78 0) (effects (font (size 1.27 1.27)) (hide yes)))
  (property "Datasheet" "" (at 236.22 144.78 0) (effects (font (size 1.27 1.27)) (hide yes)))
  (property "Description" "Power symbol creates a global label with name \"+3V3\"" (at 236.22 144.78 0) (effects (font (size 1.27 1.27)) (hide yes)))
  (pin "1"))
 (text "USB-C 5 V joins VBAT through D102 (diode-OR with the battery path); D101 blocks it from the cells."
  (exclude_from_sim no)
  (at 20 36 0)
  (effects (font (size 1.27 1.27)) (justify left bottom)))
 (symbol
  (lib_id "Device:D_Schottky")
  (at 152.4 172.72 180)
  (unit 1)
  (exclude_from_sim no)
  (in_bom yes)
  (on_board yes)
  (dnp no)
  (fields_autoplaced yes)
  (property "Reference" "D102" (at 152.4 168.91 0) (effects (font (size 1.27 1.27))))
  (property "Value" "BAT54J" (at 152.4 176.53 0) (effects (font (size 1.27 1.27))))
  (property "Footprint" "Diode_SMD:D_SOD-323" (at 152.4 172.72 0) (effects (font (size 1.27 1.27)) (hide yes)))
  (property "Datasheet" "~" (at 152.4 172.72 0) (effects (font (size 1.27 1.27)) (hide yes)))
  (property "Description" "Schottky diode" (at 152.4 172.72 0) (effects (font (size 1.27 1.27)) (hide yes)))
  (property "MPN" "Nexperia BAT54J (USB 5 V -> VBAT)" (at 152.4 172.72 0) (effects (font (size 1.27 1.27)) (hide yes)))
  (pin "1")
  (pin "2"))
 (wire
  (pts (xy 156.21 172.72) (xy 158.75 172.72))
  (stroke (width 0) (type default)))
 (label "VBAT"
  (at 158.75 172.72 0)
  (effects (font (size 1.27 1.27)) (justify left bottom)))
 (wire
  (pts (xy 148.59 172.72) (xy 146.05 172.72))
  (stroke (width 0) (type default)))
 (global_label "VBUS"
  (shape bidirectional)
  (at 146.05 172.72 180)
  (fields_autoplaced yes)
  (effects (font (size 1.27 1.27)) (justify right))
  (property "Intersheetrefs" "${INTERSHEET_REFS}" (at 146.05 172.72 0) (effects (font (size 1.27 1.27)) (justify right) (hide yes))))
 (text "USB 5 V -> VBAT"
  (exclude_from_sim no)
  (at 143 166 0)
  (effects (font (size 1.27 1.27)) (justify left bottom)))
 (symbol
  (lib_id "Connector_Generic:Conn_01x01")
  (at 259.08 121.92 0)
  (unit 1)
  (exclude_from_sim no)
  (in_bom yes)
  (on_board yes)
  (dnp no)
  (fields_autoplaced yes)
  (property "Reference" "J103" (at 261.62 120.65 0) (effects (font (size 1.27 1.27)) (justify left)))
  (property "Value" "VIN" (at 261.62 123.19 0) (effects (font (size 1.27 1.27)) (justify left)))
  (property "Footprint" "Connector_PinHeader_2.54mm:PinHeader_1x01_P2.54mm_Vertical" (at 259.08 121.92 0) (effects (font (size 1.27 1.27)) (hide yes)))
  (property "Datasheet" "~" (at 259.08 121.92 0) (effects (font (size 1.27 1.27)) (hide yes)))
  (property "Description" "Generic connector, single row, 01x01" (at 259.08 121.92 0) (effects (font (size 1.27 1.27)) (hide yes)))
  (pin "1"))
 (wire
  (pts (xy 254 121.92) (xy 246.38 121.92))
  (stroke (width 0) (type default)))
 (label "VBAT"
  (at 246.38 121.92 180)
  (effects (font (size 1.27 1.27)) (justify right bottom)))
 (text "J103 VIN: external supply in, in parallel with the batteries and USB (joins after their diodes,\nso it cannot back-feed either). 3.6 - 6 V. Clip the supply's minus to J105."
  (exclude_from_sim no)
  (at 228.6 114.3 0)
  (effects (font (size 1.27 1.27)) (justify left bottom)))
 (symbol
  (lib_id "Connector_Generic:Conn_01x01")
  (at 259.08 137.16 0)
  (unit 1)
  (exclude_from_sim no)
  (in_bom yes)
  (on_board yes)
  (dnp no)
  (fields_autoplaced yes)
  (property "Reference" "J104" (at 261.62 135.89 0) (effects (font (size 1.27 1.27)) (justify left)))
  (property "Value" "3V3" (at 261.62 138.43 0) (effects (font (size 1.27 1.27)) (justify left)))
  (property "Footprint" "Connector_PinHeader_2.54mm:PinHeader_1x01_P2.54mm_Vertical" (at 259.08 137.16 0) (effects (font (size 1.27 1.27)) (hide yes)))
  (property "Datasheet" "~" (at 259.08 137.16 0) (effects (font (size 1.27 1.27)) (hide yes)))
  (property "Description" "Generic connector, single row, 01x01" (at 259.08 137.16 0) (effects (font (size 1.27 1.27)) (hide yes)))
  (pin "1"))
 (wire
  (pts (xy 254 137.16) (xy 246.38 137.16))
  (stroke (width 0) (type default)))
 (symbol
  (lib_id "power:+3V3")
  (at 246.38 137.16 0)
  (unit 1)
  (exclude_from_sim no)
  (in_bom no)
  (on_board no)
  (dnp no)
  (fields_autoplaced yes)
  (property "Reference" "#PWR120" (at 246.38 129.54 0) (effects (font (size 1.27 1.27)) (hide yes)))
  (property "Value" "+3V3" (at 246.38 133.604 0) (effects (font (size 1.27 1.27))))
  (property "Footprint" "" (at 246.38 137.16 0) (effects (font (size 1.27 1.27)) (hide yes)))
  (property "Datasheet" "" (at 246.38 137.16 0) (effects (font (size 1.27 1.27)) (hide yes)))
  (property "Description" "Power symbol creates a global label with name \"+3V3\"" (at 246.38 137.16 0) (effects (font (size 1.27 1.27)) (hide yes)))
  (pin "1"))
 (text "J104 3V3: 3.3 V rail out (or in from a bench supply: pull the JP101 jumper first)."
  (exclude_from_sim no)
  (at 228.6 129.54 0)
  (effects (font (size 1.27 1.27)) (justify left bottom)))
 (symbol
  (lib_id "Connector_Generic:Conn_01x01")
  (at 259.08 152.4 0)
  (unit 1)
  (exclude_from_sim no)
  (in_bom yes)
  (on_board yes)
  (dnp no)
  (fields_autoplaced yes)
  (property "Reference" "J105" (at 261.62 151.13 0) (effects (font (size 1.27 1.27)) (justify left)))
  (property "Value" "GND" (at 261.62 153.67 0) (effects (font (size 1.27 1.27)) (justify left)))
  (property "Footprint" "Connector_PinHeader_2.54mm:PinHeader_1x01_P2.54mm_Vertical" (at 259.08 152.4 0) (effects (font (size 1.27 1.27)) (hide yes)))
  (property "Datasheet" "~" (at 259.08 152.4 0) (effects (font (size 1.27 1.27)) (hide yes)))
  (property "Description" "Generic connector, single row, 01x01" (at 259.08 152.4 0) (effects (font (size 1.27 1.27)) (hide yes)))
  (pin "1"))
 (wire
  (pts (xy 254 152.4) (xy 246.38 152.4))
  (stroke (width 0) (type default)))
 (symbol
  (lib_id "power:GND")
  (at 246.38 152.4 0)
  (unit 1)
  (exclude_from_sim no)
  (in_bom no)
  (on_board no)
  (dnp no)
  (fields_autoplaced yes)
  (property "Reference" "#PWR121" (at 246.38 158.75 0) (effects (font (size 1.27 1.27)) (hide yes)))
  (property "Value" "GND" (at 246.38 156.21 0) (effects (font (size 1.27 1.27))))
  (property "Footprint" "" (at 246.38 152.4 0) (effects (font (size 1.27 1.27)) (hide yes)))
  (property "Datasheet" "" (at 246.38 152.4 0) (effects (font (size 1.27 1.27)) (hide yes)))
  (property "Description" "Power symbol creates a global label with name \"GND\" , ground" (at 246.38 152.4 0) (effects (font (size 1.27 1.27)) (hide yes)))
  (pin "1"))
 (embedded_fonts no))
